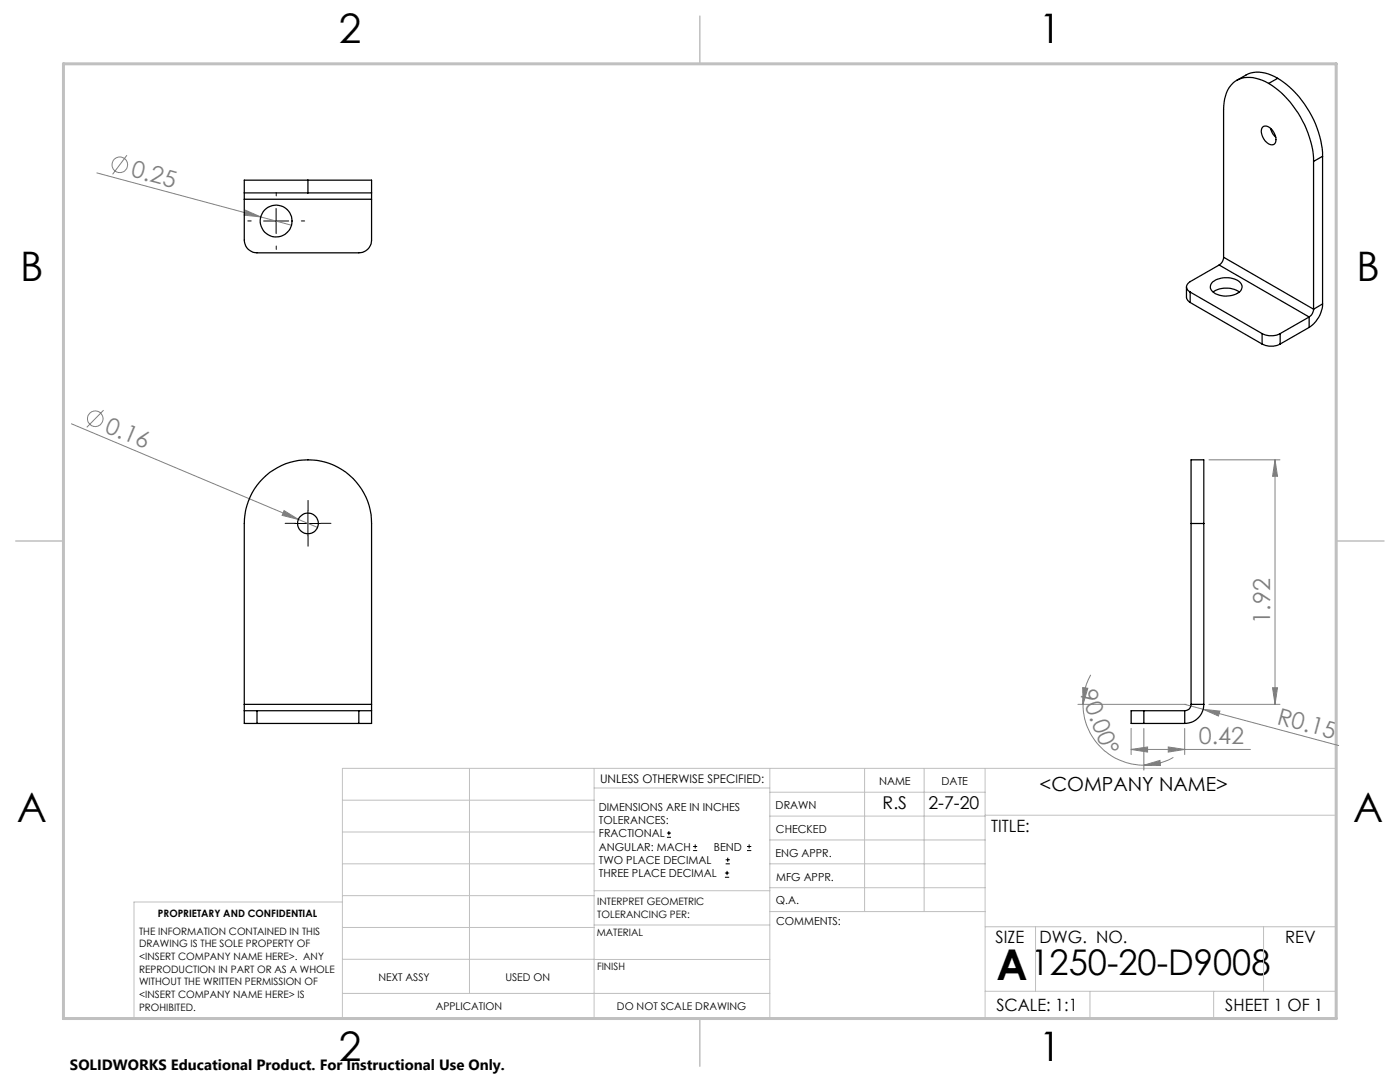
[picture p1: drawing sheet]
<svg xmlns="http://www.w3.org/2000/svg" width="279mm" height="216mm" viewBox="0 0 279 216" stroke-linecap="round" stroke-linejoin="round" font-family="sans-serif">
<g fill="none" stroke="#808080" stroke-width=".2">
<path d="M19.3 34.5l32.7 8.8M25.3 31l-2.8 3.8M49 41.9l3 1.4-3.3-.4zM52 43.3l6.2 1.6M14.3 84.6l45.2 19M20.7 81.8l-3.4 3.5M241.3 91.8h14.1M254.5 91.8l.5 3.2h-1zM254.5 91.8v48.7M56.7 101.9l2.8 1.7-3.2-.8zM59.5 103.6l3.9 1.6M216.1 137.2l1 .1-1 3.2z"/>
<path d="M217.7 134.7a12.3 12.3 0 0 0-1.6 5.8M254 137.2h1l-.5 3.3zM215.1 140.5h21.6M216.1 140.5a12.2 12.2 0 0 0 12.2 12.2M225.7 149.5l3.3-.5v1.1zM225.7 145.3v5.3M225.7 149.5h23.9M228.3 145.3v8.4M228.3 152.7l3.2-1 .1 1.1zM233.2 149l3.2 .5-3.2 .6zM234.2 151.1a11.9 11.9 0 0 1-5.9 1.6M236.4 140.5l3.7 1"/>
<path d="M236.4 145.3v5.3M240.1 141.5l3.4 .4-.3 1zM240.1 141.5l27.1 7.3M241.3 140.5h14.1"/>
<circle cx="23.9" cy="32.9" r="1.56"/>
<circle cx="19" cy="83.6" r="1.54"/>
</g>
<g fill="none" stroke="#000" stroke-width=".2">
<path d="M52.6 44.1h5M55.1 41.6v5M58.9 104.5h5.1M61.5 102v4.9M133.1 167.1h.8M133.1 166.2h.8M133.5 165.8v.9M138.3 169.7h.8M138.3 168.9h.8M138.7 168.5v.8M144.7 175h.8M144.7 174.2h.8"/>
<path d="M144.8 172.4h.9M144.8 171.6h.9M145.1 173.8v.8M145.2 171.1v.9M149.1 169.7h.8M149.1 168.9h.8M149.5 168.5v.8"/>
</g>
<path d="M55.1 39.1v-.7M50.1 44.1h-.6M55.1 49.1v.7M60.1 44.1h.7M59 104.4h-2.1M61.5 101.9v-2M61.5 106.9v2.1M64 104.4h2" fill="none" stroke="#000" stroke-width=".2" stroke-dasharray="15.2 1.3 1.3 1.3"/>
<g fill="none" stroke="#c0c0c0" stroke-width=".2">
<path d="M68.3 159.7h50.3M93.7 153.3v44.9M118.6 153.3v49.9M118.6 157.2h35M153.6 153.3v49.9M153.6 158.1h43M172.5 153.3v28.6M184.4 153.3v28.6M196.6 153.3v49.9M68.3 180h-41.6v23.2h240v-49.9h-198.4v49.9M68.3 166h50.3M68.3 178.7h50.3"/>
<path d="M68.3 172.4h50.3M118.6 177.7h35M153.6 162.8h43M153.6 177.1h43M153.6 172.4h43M153.6 167.6h43M196.6 162.7h70.1M68.3 198.2h85.3M68.3 191.4l85.3 .1M68.3 185.1h50.3M118.6 184.6h35M153.6 181.9h43"/>
<path d="M196.6 184.9h70.1M196.6 197.8h70.1M206.7 184.9v12.9M217.5 197.8v5.4M242.2 197.8v5.4M252.2 184.9v12.9"/>
</g>
<path d="M139.7 3.2v9.5M3.1 107.9h9.6M266.7 107.9h9.5M139.7 203.2v9.6" fill="none" stroke="#c0c0c0" stroke-width=".3"/>
<path d="M12.7 12.7h254v190.5h-254z" fill="none" stroke="#c0c0c0" stroke-width=".6"/>
<g fill="#808080">
<path d="M56.7 101.9l2.8 1.7-3.2-.8z"/>
<path d="M49 41.9l3 1.4-3.3-.4z"/>
<path d="M240.1 141.5l3.4 .4-.3 1z"/>
<path d="M254 137.2h1l-.5 3.3zM254.5 91.8l.5 3.2h-1z"/>
<path d="M216.1 137.2l1 .1-1 3.2zM228.3 152.7l3.2-1 .1 1.1z"/>
<path d="M225.7 149.5l3.3-.5v1.1zM233.2 149l3.2 .5-3.2 .6z"/>
</g>
<g fill="none" stroke="#000" stroke-width=".25">
<path d="M253.2 16.7a6.2 6.2 0 0 0-6.8-.4 6.8 6.8 0 0 0-2.2 5.5v29.5M253.2 16.7a19.8 19.8 0 0 1 8.9 15.5M255 15.6a19.8 19.8 0 0 1 8.9 15.6M255 15.6a6.4 6.4 0 0 0-6.4-.6l-1.8 1M255 15.6l-1.8 1.1M48.8 38.5h12.7M48.8 38.5v1.3M48.8 39.8v8.1a2.53 2.53 0 0 0 2.5 2.5h20.3a2.53 2.53 0 0 0 2.6-2.5v-8.1M48.8 39.8h25.4M61.5 35.9h-12.7v2.6M61.5 38.5h12.7M61.5 35.9h12.7v2.6"/>
<path d="M61.5 35.9v2.6M74.2 38.5v1.3M251.9 25.4a1.17 1.17 0 0 1 1.8 .3 2.44 2.44 0 0 1 .6 3.1 1.8 1.8 0 0 1-2.2-1.4l-.4-1.2zM253.6 25.6l.4 1.1 .6 .7M262.1 32.2v29.5M263.9 31.2l-1.8 1M263.9 31.2v29.4M236.8 57.3v2.2l.7 .9M237.5 58.3l14.4 8.3M237.5 58.3v2.1M242 56.2a4.7 4.7 0 0 1 5.5 .2 1.44 1.44 0 0 1-.9 2.3 4.5 4.5 0 0 1-4.8-.7l-.3-.8 .2-.5zM242.1 58.3a4.8 4.8 0 0 1 5.2 0"/>
<path d="M243.3 52.9l-5.8 3.3a1.1 1.1 0 0 0-.7 1 1.1 1.1 0 0 0 .7 1.1M243.3 52.9l18 10.4M244.2 51.3a1.91 1.91 0 0 1-.9 1.6M244.2 51.3l17.9 10.4M237.5 60.4l14.4 8.3M251.9 66.6a4 4 0 0 0 3.6 0M251.9 68.7a4 4 0 0 0 3.6 0M251.9 66.6v2.1M255.5 66.6v2.1M261.3 63.3l-5.8 3.3M261.3 63.3v2M261.3 65.3l-5.8 3.4"/>
<path d="M262.1 61.7a1.91 1.91 0 0 1-.8 1.6M263.9 60.6a5.9 5.9 0 0 1-2.6 4.7M263.9 60.6l-1.8 1.1M237.7 104.5v-12.7h2.5v12.7M237.7 104.5v36M237.7 104.5h2.5M240.2 104.5v36M48.8 141.8h2.5M48.8 141.8v2.6h2.5M48.8 140.5v1.3M48.8 140.5v-36a12.7 12.7 0 0 1 12.7-12.7 12.7 12.7 0 0 1 12.7 12.7v36M48.8 140.5h25.4"/>
<path d="M51.3 141.8v2.6M51.3 141.8h20.3M51.3 144.4h20.3M71.6 141.8h2.6M71.6 141.8v2.6M74.2 141.8v2.6h-2.6M74.2 140.5v1.3M228.3 141.8h-2.6v2.6h2.6M228.3 141.8h8.1M228.3 144.4h8.1M228.3 141.8v2.6M236.4 141.8v2.6"/>
<path d="M237.7 140.5a1.21 1.21 0 0 1-1.3 1.3M237.7 140.5h2.5M240.2 140.5a3.8 3.8 0 0 1-3.8 3.9"/>
<circle cx="55.1" cy="44.1" r="3.2"/>
<circle cx="61.5" cy="104.4" r="2.06"/>
</g>
<text font-size="8.5" x="198.9" y="195.5">A</text>
<g font-size="8.1">
<text x="67.6" y="8.5">2</text>
<text x="207.3" y="8.5">1</text>
<text x="4" y="56.2">B</text>
<text x="270.7" y="56.2">B</text>
<text x="3.3" y="164.1">A</text>
<text x="270" y="164.1">A</text>
<text x="67.6" y="211.7">2</text>
<text x="207.3" y="211.7">1</text>
</g>
<text font-size="7.1" x="205.7" y="194.6">1250-20-D9008</text>
<g font-size="4.7" fill="#808080">
<text x="26" y="35.2" transform="rotate(15 26 35.2)">0.25</text>
<text x="20.7" y="86.1" transform="rotate(23 20.7 86.1)">0.16</text>
<text x="253.5" y="124.4" transform="rotate(-90 253.5 124.4)">1.92</text>
<text x="215.5" y="138.2" transform="rotate(69 215.5 138.2)">90.00°</text>
<text x="239.2" y="148.5">0.42</text>
<text x="254.7" y="144.4" transform="rotate(15 254.7 144.4)">R0.15</text>
</g>
<text font-size="3.9" x="207.5" y="157.8">&lt;COMPANY NAME&gt;</text>
<g font-size="3.5">
<text x="176.2" y="161.5">R.S</text>
<text x="185.3" y="161.5">2-7-20</text>
</g>
<g font-size="3.4">
<text x="197.8" y="166">TITLE:</text>
<text x="198.7" y="188.1">SIZE</text>
<text x="207.5" y="188.1">DWG. NO.</text>
<text x="256.5" y="188.2">REV</text>
<text x="198.8" y="201.7">SCALE: 1:1</text>
<text x="244.5" y="201.7">SHEET 1 OF 1</text>
</g>
<text font-size="3" x="14" y="213.5">SOLIDWORKS Educational Product. For Instructional Use Only.</text>
<text font-size="2.4" x="119.8" y="156.2">UNLESS OTHERWISE SPECIFIED:</text>
<g font-size="2.2">
<text x="119.5" y="161.8">DIMENSIONS ARE IN INCHES</text>
<text x="154.8" y="161.4">DRAWN</text>
<text x="175.4" y="156.6">NAME</text>
<text x="187.9" y="156.7">DATE</text>
<text x="119.5" y="164.4">TOLERANCES:</text>
<text x="119.5" y="167.1">FRACTIONAL</text>
<text x="154.9" y="166.3">CHECKED</text>
<text x="119.5" y="169.7">ANGULAR: MACH</text>
<text x="119.5" y="172.4">TWO PLACE DECIMAL</text>
<text x="142.5" y="169.7">BEND</text>
<text x="154.8" y="170.9">ENG APPR.</text>
<text x="119.5" y="175">THREE PLACE DECIMAL</text>
<text x="154.9" y="175.7">MFG APPR.</text>
<text x="154.9" y="180.4">Q.A.</text>
<text x="154.9" y="184.6">COMMENTS:</text>
</g>
<g font-size="2.1">
<text x="75.5" y="195.7">NEXT ASSY</text>
<text x="100.9" y="195.7">USED ON</text>
<text x="86.9" y="201.5">APPLICATION</text>
<text x="123.1" y="201.6">DO NOT SCALE DRAWING</text>
</g>
<g font-size="2">
<text x="31.5" y="182.9">PROPRIETARY AND CONFIDENTIAL</text>
<text x="119.2" y="180.6">INTERPRET GEOMETRIC</text>
<text x="119.2" y="183.1">TOLERANCING PER:</text>
<text x="27.8" y="186.5">THE INFORMATION CONTAINED IN THIS</text>
<text x="27.8" y="189">DRAWING IS THE SOLE PROPERTY OF</text>
<text x="27.8" y="191.6">&lt;INSERT COMPANY NAME HERE&gt;. ANY</text>
<text x="119.1" y="186.7">MATERIAL</text>
<text x="27.8" y="194.1">REPRODUCTION IN PART OR AS A WHOLE</text>
<text x="27.8" y="196.6">WITHOUT THE WRITTEN PERMISSION OF</text>
<text x="119.1" y="193.5">FINISH</text>
<text x="27.8" y="199.1">&lt;INSERT COMPANY NAME HERE&gt; IS</text>
<text x="27.8" y="201.7">PROHIBITED.</text>
</g>
</svg>
